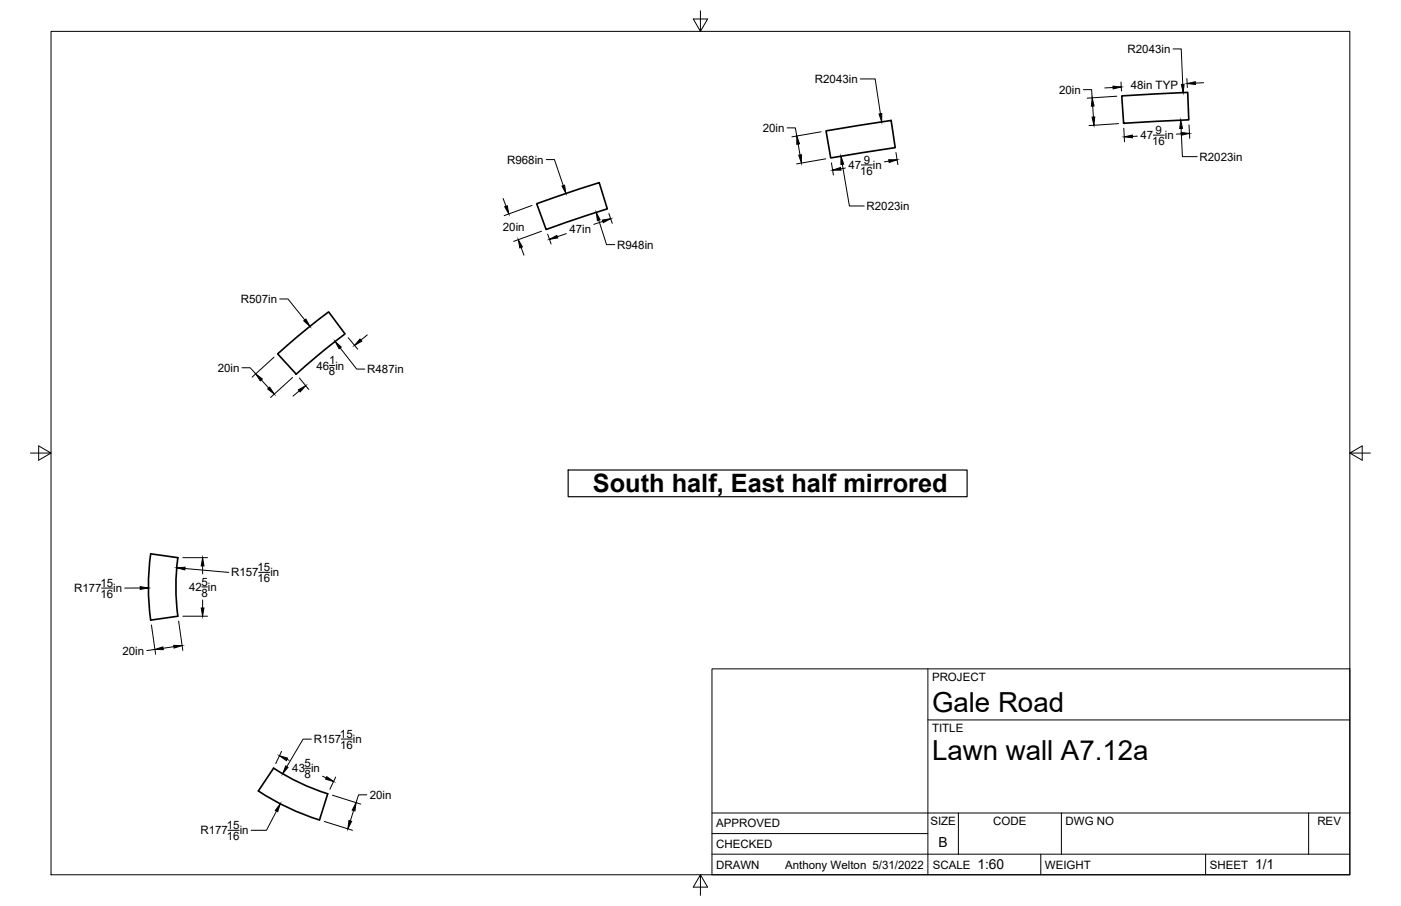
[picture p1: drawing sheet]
<svg xmlns="http://www.w3.org/2000/svg" width="432mm" height="279mm" viewBox="0 0 432 279" stroke-linecap="round" stroke-linejoin="round" font-family="sans-serif">
<!-- layer: Visible -->
<path d="M345.7 29.6l20.4-1.1 .3 8.5-20.1 1zM254.6 40.4l20.1-3.3 1.2 8.4-19.9 3.2zM165.4 62.8l19.3-6.5 2.5 8.1-18.9 6.4zM85.6 109.1l6.1-5.3 9.6-7.6 5 6.8-6.1 4.8-8.9 7.6zM46.4 170.8l-.4 4.4-.3 5.8 .3 5.9 .4 4.3 8.4-1.2a66.9 66.9 0 0 1 0-18l-8.4-1.2M84.3 236.9a66.9 66.9 0 0 0 16.7 7.9l-2.5 8.1a75.5 75.5 0 0 1-18.9-9z" fill="none" stroke="#000" stroke-width=".51"/>
<!-- layer: Border -->
<path d="M15.7 9.7h400.3v260.1h-400.3zM215.9 3.3v6.4l-2.2-3.8h4.4l-2.2 3.8M9.4 139.7h6.3l-3.8-2.2v4.4l3.8-2.2M416 139.7l3.8 2.2v-4.4l-3.8 2.2h6.4M215.9 269.8l2.2 3.8h-4.4l2.2-3.8v6.3" fill="none" stroke="#000" stroke-width=".31"/>
<!-- layer: Titleblock -->
<path d="M219.4 206.3h196.6v63.5h-196.6zM286 206.3v63.5M286 222h130M219.4 257.1h66.6M219.4 250.7h196.6M295.4 250.7v12.7M327.1 250.7v12.7M403.3 250.7v12.7M219.4 263.4h196.6M320.8 263.4v6.4M371.6 263.4v6.4" fill="none" stroke="#000" stroke-width=".31"/>
<!-- layer: Dimensions -->
<g fill="none" stroke="#000" stroke-width=".31">
<path d="M361.5 15.1h2.6l.4 10.9M242.6 39.4h2.5l.5 2.5M265.2 24.3h4.5l1.7 10.8M333.9 27.6h2.5l.2 2.6M336.8 32.7l.2 3.4M343 27l-2.5 .1M344.2 29.7l-9.1 .6M344.8 38.1l-9.2 .6M345.5 25.3l.2 2.8M346.4 39.6l.2 4.1M364 39.6l.4 8.7h4.6M365.8 24.2l.2 2.8"/>
<path d="M366.5 38.5l.2 4.2M371 25.5l-2.6 .1M168.3 49.2h2.6l2.7 8.1M246 44.5l.6 3.3M253.1 40.6l-9 1.6M254.5 49l-9 1.5M256.3 50.2l.6 3.8M259.6 50.7l2.2 12.8h4.6M260.5 51.8l-1.4 .3M265.5 50.9h3.4M274 49.7l-1.4 .2M276.1 47l.6 3.8"/>
<path d="M350.5 42l-1.5 .1M355.5 41.7h3.4M364.1 41.3l-1.5 .1M155.1 61.2l.9 2.4M160.6 76.3l.9 2.4M164 63.4l-8.6 3.1M166.9 71.3l-8.6 3.1M168.8 72.2l1 3M174.5 72.1l-2.8 .9M184.5 67.9l2.4 7.5h2.6M185.8 68.3l-2.8 .9M187.7 65.8l1 3.1"/>
<path d="M86.2 92.2h2.6l5.1 6.5M74.6 113.4h2.5l1.7 1.9M80.5 117.2l2.3 2.5M84.5 110.2l-6.8 6.1M90.2 116.4l-6.8 6.2M92.3 116.6l2.9 3.5M101.5 112.7h1.7M104.9 107.3l5 6.5h2.6M107.3 104.1l2.9 3.6M113.2 103.3l-2 1.6M92.2 120.5l-1.9 1.7M56.3 172h7.7"/>
<path d="M57 175.3l13.5 1.2M62.4 174.5v2.5M79.7 176.5h3.5M31.3 181.4h3.4M43.2 181.3l-4.8 .1M46.7 192.7l1.3 9.1M53.6 199.4l-3.4 .5M55.1 191.5l1.2 9.1M56.3 190h7.7M62.2 181h1.7M62.4 185v2.5M47.7 200.3l-2.5 .3"/>
<path d="M86.8 231.7l-1.8 3.8M88.4 234.2l.7 .3M94 236.9h1.7M95.9 227.9h-2.5l-5 8.5M99.4 239.4l1.1 .5M103.5 239.6l-1.8 3.8M105.2 227.9h3.4M70.3 256.1h3.4M85.2 250.1l-3.1 6h-4.7M99.9 253.3l8.7 2.8M102.5 245.2l8.7 2.8M109 250l-1 3.2"/>
<path d="M113.1 245.1h-2.6l-.8 2.4"/>
</g>
<g fill="#000" stroke="#000" stroke-width=".31">
<path d="M270.9 35.2l.9-.2-.1 2.6zM336.6 30.2l.6 2.5h-.8zM336.6 36.1h.8l-.2 2.5zM343 26.6l2.6 .2-2.5 .6zM363.9 37.1l.5 2.5h-.8zM364.1 26h.9l-.3 2.6zM365.9 25.8l2.5-.6v.9zM173.2 57.4l.8-.3 .4 2.5zM245.6 41.9l.8 2.5-.8 .1zM246.2 47.9l.8-.2v2.6zM256.6 52.5l2.5-.9 .1 .9zM259.2 48.2l.8 2.4-.8 .2z"/>
<path d="M273.9 49.3h2.6l-2.5 .8zM346.5 42.2l2.5-.5 .1 .8zM364 40.9l2.6 .2-2.5 .6zM155.6 63.7l.8-.2 .4 2.5zM159.7 73.9l1.3 2.3-.8 .3zM169.4 73.8l2.2-1.2 .3 .8zM183.8 65.5l1.2 2.3-.9 .2zM185.7 67.9l2.5-.5-2.3 1.3zM93.6 98.9l.7-.5 1.2 2.2zM78.8 115.3l2.1 1.6-.7 .6zM82.5 120l.6-.6 1.4 2.1zM103.3 105.3l1.9 1.7-.7 .6z"/>
<path d="M111 104.6l.5 .6-2.2 1.3zM92 120.2l2.2-1.3-1.7 2zM54.5 175.1l2.5-.2v.8zM62.4 172l.5 2.5h-.9zM43.2 180.9l2.6 .4-2.6 .5zM47.7 200.3l2.5-.8 .1 .8zM53.6 199l2.5 .1-2.4 .8zM62 187.5h.9l-.5 2.5zM88.1 236.2l.7 .4-1.7 2zM86.1 233.1l2.5 .7-.4 .7zM100.7 239.5l2.1 1.5-2.4-.7zM86.4 247.9l-.8 2.4-.8-.4z"/>
<path d="M107.5 253l.9 .3-1.2 2.3zM109.7 247.5l-.3 2.6-.8-.3z"/>
</g>
<!-- layer: Sketch1 -->
<path d="M175.1 144.9h123v8.3h-123z" fill="none" stroke="#000" stroke-width=".36"/>
<g font-size="8.5">
<text x="287.3" y="219.5">Gale Road</text>
<text x="287.3" y="234.5">Lawn wall A7.12a</text>
</g>
<text font-size="7.8" x="182.8" y="151.6">South half, East half mirrored</text>
<g font-size="4.3">
<text x="289.3" y="261.2">B</text>
<text x="301.2" y="268.1">1:60</text>
<text x="386.8" y="268.1">1/1</text>
</g>
<g font-size="3.5">
<text x="347.5" y="16.3">R2043in</text>
<text x="251.2" y="25.6">R2043in</text>
<text x="326.4" y="28.9">20in</text>
<text x="348.5" y="27.6">48in TYP</text>
<text x="235.1" y="40.7">20in</text>
<text x="356.2" y="41.3">9</text>
<text x="351.5" y="42.9">47</text>
<text x="355.1" y="44.7">16</text>
<text x="359" y="42.9">in</text>
<text x="156.3" y="50.5">R968in</text>
<text x="261.5" y="52.1">47</text>
<text x="265.1" y="53.9">16</text>
<text x="266.2" y="50.4">9</text>
<text x="269" y="52.1">in</text>
<text x="369.7" y="49.6">R2023in</text>
<text x="267.1" y="64.8">R2023in</text>
<text x="155" y="71.2">20in</text>
<text x="175.5" y="71.9">47in</text>
<text x="190.2" y="76.7">R948in</text>
<text x="74.2" y="93.5">R507in</text>
<text x="97.6" y="114">46 in</text>
<text x="101.5" y="112.3">1</text>
<text x="67.1" y="114.7">20in</text>
<text x="101.4" y="115.7">8</text>
<text x="113.2" y="115.1">R487in</text>
<text x="71.2" y="177.8">R157</text>
<text x="79.4" y="176.1">15</text>
<text x="79.4" y="179.5">16</text>
<text x="83.3" y="177.8">in</text>
<text x="22.8" y="182.6">R177</text>
<text x="30.9" y="180.9">15</text>
<text x="30.9" y="184.4">16</text>
<text x="34.9" y="182.6">in</text>
<text x="58.3" y="182.3">42 in</text>
<text x="62.1" y="180.6">5</text>
<text x="62.1" y="184">8</text>
<text x="37.7" y="201.9">20in</text>
<text x="287.3" y="210.1">PROJECT</text>
<text x="104.8" y="227.5">15</text>
<text x="287.3" y="225.8">TITLE</text>
<text x="96.7" y="229.2">R157</text>
<text x="104.8" y="230.9">16</text>
<text x="108.8" y="229.2">in</text>
<text x="90.1" y="238.2">43 in</text>
<text x="93.9" y="236.5">5</text>
<text x="93.9" y="239.9">8</text>
<text x="114" y="246.4">20in</text>
<text x="61.8" y="257.3">R177</text>
<text x="69.9" y="255.6">15</text>
<text x="73.9" y="257.3">in</text>
<text x="220.7" y="255.2">APPROVED</text>
<text x="286.7" y="254.5">SIZE</text>
<text x="306.1" y="254.5">CODE</text>
<text x="328.4" y="254.5">DWG NO</text>
<text x="406" y="254.5">REV</text>
<text x="69.9" y="259.1">16</text>
<text x="220.7" y="261.5">CHECKED</text>
<text x="220.7" y="267.9">DRAWN</text>
<text x="242" y="267.9">Anthony Welton 5/31/2022</text>
<text x="287.5" y="267.9">SCALE</text>
<text x="322.1" y="267.9">WEIGHT</text>
<text x="372.9" y="267.9">SHEET</text>
</g>
</svg>
